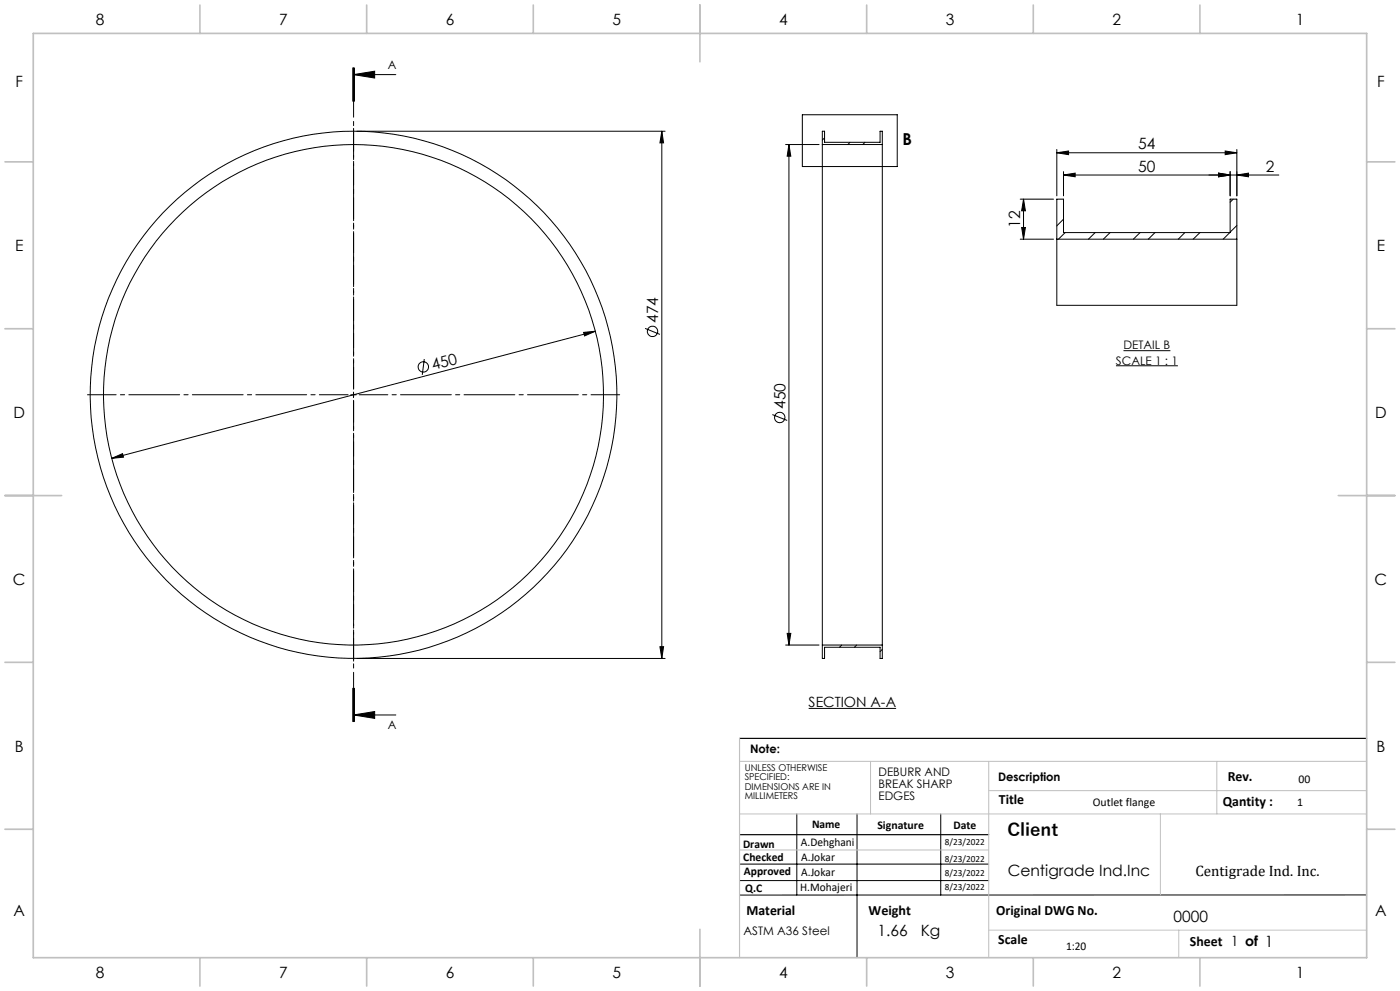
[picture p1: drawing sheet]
<svg xmlns="http://www.w3.org/2000/svg" width="420mm" height="297mm" viewBox="0 0 420 297" stroke-linecap="round" stroke-linejoin="round" font-family="sans-serif">
<g fill="none" stroke="#000" stroke-width=".3">
<path d="M105.8 20.3v10M106 22.4l6.4-1.1v2.1zM106 22.4h12.7M106.1 20.3v10M106.3 20.3v10M107.1 39.3h92.4M198.5 39.3l.6 3.5h-1.1zM198.5 39.3v158M240.7 34.4h28.5v15.5h-28.5zM235.7 43.3h10M236.7 43.3v150M236.7 43.3l.5 3.5h-1.1z"/>
<path d="M246.7 43.3v150M246.7 43.3h18M246.7 43.3v-4h.7v3.3h16.6v-3.3h.7v4M247.4 41.3l-.7 .7M255 42.6l-.6 .7M259.5 42.6l-.7 .7M264.7 43.3v150M306.1 59.7h10M307.1 59.7v12M307.1 59.7l.5 3.5h-1.1zM317 45.8l3.6-.5v1.1zM317 44.8v13.9"/>
<path d="M317 45.8h54.1M319.1 52.5l3.4-.6v1.1zM319.1 52.5h64.5M319.1 51.4v7.3M365.5 51.9l3.5 .6-3.5 .5zM367.6 45.3l3.5 .5-3.5 .6zM369 51.4v7.3M370 59.7l-1 .9M371.1 52.5l3.4-.6v1.1zM371.1 44.8v13.9M306.1 71.7h10M306.5 68.2h1.1l-.5 3.5z"/>
<path d="M317 71.7v19.8h54.1v-19.8M317 71.7v-12h2.1v10h49.9v-10h2.1v12M317 71.7h54.1M319.1 65.7l-2.1 2M319.5 69.7l-2 2M328.5 69.7l-2 2M333 69.7l-2 2M342 69.7l-2 2M346.5 69.7l-2 2M355.5 69.7l-2 2M360 69.7l-2 2M368.9 69.7l-1.9 2"/>
<path d="M371.1 67.6l-2.1 2M175.1 99.6l3.5-.3-3.2 1.4zM178.6 99.3l-145.1 38.1M193.5 98.4l4.5 1.8M105.2 118.3h1.7M106 117.5v1.7M127.3 107.6l-.6 4.8M334.8 109.6h18.6M337 105.1h14.1M33.5 137.4l3.3-1.4 .2 1zM231.7 124.2l4.4 1.8M107.1 197.3h92.4"/>
<path d="M198 193.8h1.1l-.6 3.5zM235.7 193.3h10M236.1 189.8h1.1l-.5 3.5zM246.7 193.3h18M246.7 193.3v4h.7v-3.3h16.6v3.3h.7v-4M252.5 193.3l-.7 .7M257 193.3l-.7 .7M264.7 194.6l-.7 .7M105.8 206.3v10M106 214.3l6.4-1v2zM106 214.3h12.7M106.1 206.3v10"/>
<path d="M106.3 206.3v10zM242.6 212.3h26.2M221.9 259h74.7M239 243.9v24.3M257.1 243.9v43.1M282.2 243.9v24.3M221.9 263.9h74.7M410 268.2h-188.1"/>
<circle cx="195.7" cy="99.3" r="1.55"/>
<circle cx="106.1" cy="118.3" r="79"/>
<circle cx="106.1" cy="118.3" r="75"/>
<circle cx="127" cy="110" r="1.56"/>
<circle cx="233.9" cy="125.1" r="1.55"/>
</g>
<path d="M104.4 118.3h-78.2M106.1 116.6v-78.1M106.1 120v78.1M107.7 118.3h78.2" fill="none" stroke="#000" stroke-width=".3" stroke-dasharray="15.2 1.3 1.3 1.3" stroke-dashoffset="6.6"/>
<path d="M106.1 20.3v196" fill="none" stroke="#000" stroke-width=".3" stroke-dasharray="6.3 1.3 1.3 1.3" stroke-dashoffset="1.7"/>
<path d="M221.9 221.3h188.1M221.9 250.2h74.7" fill="none" stroke="#000" stroke-width=".35"/>
<path d="M221.9 228.2h188.1M261.2 228.2v15.7M296.6 228.2v58.8M296.6 237h113.4M365.1 228.2v15.7M221.9 243.9h188.1M221.9 254.7h74.7M348.1 243.9v24.3M296.6 278.8h113.4M353.6 278.8v8.2" fill="none" stroke="#c0c0c0" stroke-width=".3"/>
<path d="M221.9 221.3v65.7" fill="none" stroke="#c0c0c0" stroke-width=".35"/>
<g fill="none" stroke="#c0c0c0" stroke-width=".5">
<path d="M10 10h400v277h-400zM60 1.5v8.5M110 1.5v8.5M160 1.5v8.5M210 1.5v17M260 1.5v8.5M310 1.5v8.5M360 1.5v8.5M1.5 48.5h8.5M410 48.5h8.5M1.5 98.5h8.5M410 98.5h8.5"/>
<path d="M1.5 148.5h17M401.5 148.5h17M1.5 198.5h8.5M410 198.5h8.5M1.5 248.5h8.5M410 248.5h8.5M210 278.5v17M60 287v8.5M110 287v8.5M160 287v8.5M260 287v8.5M310 287v8.5"/>
<path d="M360 287v8.5"/>
</g>
<g fill="#000">
<path d="M106 22.4l6.4-1.1v2.1zM106 214.3l6.4-1v2z"/>
<path d="M198.5 39.3l.6 3.5h-1.1zM198 193.8h1.1l-.6 3.5z"/>
<path d="M319.1 52.5l3.4-.6v1.1zM365.5 51.9l3.5 .6-3.5 .5z"/>
<path d="M367.6 45.3l3.5 .5-3.5 .6zM317 45.8l3.6-.5v1.1z"/>
<path d="M371.1 52.5l3.4-.6v1.1zM365.5 51.9l3.5 .6-3.5 .5z"/>
<path d="M33.5 137.4l3.5-.4-.2-1zM175.1 99.6l.3 1.1 3.2-1.4z"/>
<path d="M236.1 189.8h1.1l-.5 3.5zM236.7 43.3l.5 3.5h-1.1zM306.5 68.2h1.1l-.5 3.5zM307.1 59.7l.5 3.5h-1.1z"/>
</g>
<text font-size="5.3" x="302.2" y="250.7">Client</text>
<text font-size="4.9" x="270.8" y="43.5">B</text>
<g font-size="4.7">
<text x="28.7" y="7.6">8</text>
<text x="83.7" y="7.6">7</text>
<text x="133.7" y="7.6">6</text>
<text x="183.7" y="7.6">5</text>
<text x="233.7" y="7.6">4</text>
<text x="283.7" y="7.6">3</text>
<text x="333.7" y="7.6">2</text>
<text x="388.7" y="7.6">1</text>
<text x="4.6" y="26.1">F</text>
<text x="413.1" y="26.1">F</text>
<text x="341.5" y="44.8">54</text>
<text x="341.5" y="51.4">50</text>
<text x="379.8" y="51.4">2</text>
<text x="306.1" y="68.3" transform="rotate(-90 306.1 68.3)">12</text>
<text x="4.5" y="75.3">E</text>
<text x="413" y="75.3">E</text>
<text x="197.5" y="96.7" transform="rotate(-90 197.5 96.7)">474</text>
<text x="129.9" y="111" transform="rotate(-15 129.9 111)">450</text>
<text x="4" y="125.3">D</text>
<text x="235.6" y="122.5" transform="rotate(-90 235.6 122.5)">450</text>
<text x="412.5" y="125.3">D</text>
<text x="3.9" y="175.3">C</text>
<text x="412.4" y="175.3">C</text>
<text x="4.4" y="225.3">B</text>
<text x="412.9" y="225.3">B</text>
<text x="302.3" y="262.6">Centigrade Ind.Inc</text>
<text x="4" y="274.6">A</text>
<text x="412.5" y="274.6">A</text>
<text x="263.3" y="280.5">1.66</text>
<text x="276.2" y="280.5">Kg</text>
<text x="352.1" y="276.4">0000</text>
<text x="28.7" y="293.1">8</text>
<text x="83.7" y="293.1">7</text>
<text x="133.7" y="293.1">6</text>
<text x="183.7" y="293.1">5</text>
<text x="233.7" y="293.1">4</text>
<text x="283.7" y="293.1">3</text>
<text x="333.7" y="293.1">2</text>
<text x="388.7" y="293.1">1</text>
</g>
<text font-size="4.5" x="358.6" y="262.6">Centigrade Ind. Inc.</text>
<g font-size="4.2">
<text x="242.6" y="211.9">SECTION A-A</text>
<text x="368.3" y="234.1">Rev.</text>
<text x="299.7" y="240.9">Title</text>
<text x="366.8" y="241.6">Qantity :</text>
<text x="223.9" y="274.2">Material</text>
<text x="260.6" y="274.2">Weight</text>
<text x="298.9" y="274.2">Original DWG No.</text>
<text x="299.5" y="282.8">Scale</text>
<text x="357" y="283.6">Sheet 1 of 1</text>
</g>
<g font-size="3.5">
<text x="116.3" y="20.8">A</text>
<text x="337" y="104.7">DETAIL B</text>
<text x="334.8" y="109.2">SCALE 1 : 1</text>
<text x="116.3" y="218.5">A</text>
<text x="225" y="225.7">Note:</text>
<text x="263.6" y="232.6">DEBURR AND</text>
<text x="263.6" y="236.1">BREAK SHARP</text>
<text x="263.6" y="239.7">EDGES</text>
<text x="299.4" y="234.1">Description</text>
<text x="389.6" y="234.7">00</text>
<text x="327.9" y="241.6">Outlet flange</text>
<text x="389.2" y="241.6">1</text>
<text x="243.6" y="248.1">Name</text>
<text x="263.2" y="248.5">Signature</text>
<text x="286" y="248.5">Date</text>
<text x="222.9" y="254">Drawn</text>
<text x="240.3" y="253.6">A.Dehghani</text>
<text x="240.4" y="257.9">A.Jokar</text>
<text x="223" y="258.1">Checked</text>
<text x="223.2" y="262.1">Approved</text>
<text x="240.4" y="262.4">A.Jokar</text>
<text x="223.6" y="267.4">Q.C</text>
<text x="240.1" y="267.1">H.Mohajeri</text>
<text x="223.1" y="280.2">ASTM A36 Steel</text>
<text x="319.8" y="284.6">1:20</text>
</g>
<g font-size="2.8">
<text x="223.4" y="231">UNLESS OTHERWISE</text>
<text x="223.4" y="233.8">SPECIFIED:</text>
<text x="223.4" y="236.7">DIMENSIONS ARE IN</text>
<text x="223.4" y="239.5">MILLIMETERS</text>
<text x="283.5" y="253.2">8/23/2022</text>
<text x="283.5" y="258.4">8/23/2022</text>
<text x="283.5" y="262.7">8/23/2022</text>
<text x="283.5" y="266.6">8/23/2022</text>
</g>
</svg>
